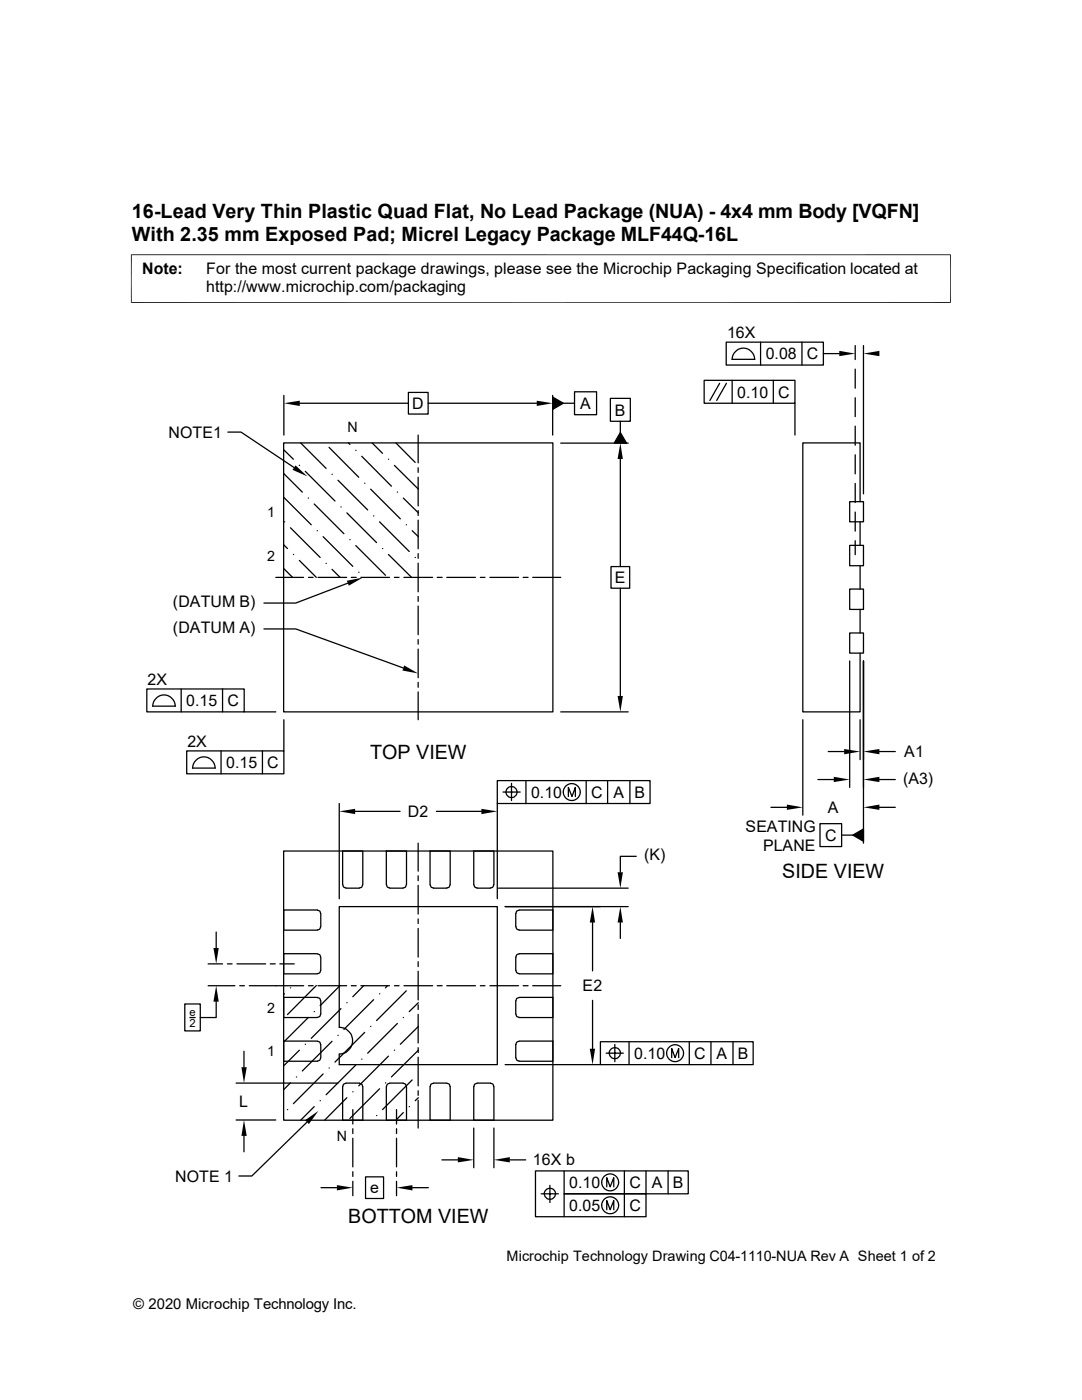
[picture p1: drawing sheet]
<svg xmlns="http://www.w3.org/2000/svg" width="216mm" height="279mm" viewBox="0 0 216 279" stroke-linecap="round" stroke-linejoin="round" font-family="sans-serif">
<g fill="none" stroke="#000" stroke-width=".25">
<path d="M56.6 78.9v7.9M81.5 78.3h3.9v4.3h-3.9zM110.3 79.2l2.1 1.3-2.1 1.2zM110.3 78.9v7.9M114.6 78.2h4.4v4.6h-4.4zM121.8 79.5h4v4.6h-4zM140.5 75.9h18.1v4.6h-18.1zM143.6 76.5l-2 3.4M144.9 68.3h19.4v4.6h-19.4zM144.9 76.5l-1.9 3.4M146 71.7h4.6a2.24 2.24 0 0 0-2.3-2.2 2.24 2.24 0 0 0-2.2 2.2M146.1 75.9v4.6"/>
<path d="M151.8 68.3v4.6M154.3 75.9v4.6M160 68.3v4.6M164.3 70.6h3.2M170.6 69v2.8M170.6 73.7v3.8M170.6 79.4v3.7M172.3 69v29.6M45.5 86.2h2.6l10.6 7.1M56.6 88.4h53.7v53.7h-53.7zM56.6 99.2l5.5 5.5M56.6 94.5l3.7 3.7"/>
<path d="M56.6 89.7l1.9 2M59.7 92.9h.1M59.8 80.5h21.7M60 88.4l5.1 5.1M60.9 94.1l5.9 5.9M61.5 99.4h.1M65.7 89.3l5.9 6M66.3 94.7h.1M67.4 95.8l6 6M69.5 88.4l.3 .3M71 89.9h.1M72.2 91.1l5.9 5.9"/>
<path d="M72.8 96.4h.1M74 97.6l5.9 5.9M74.3 88.4l2 2.1M77.5 91.7h.1M78.7 92.9l4.8 4.7M79 88.4l3.8 3.9M79.3 98.2h.1M80.5 99.4l3 3M83.4 86.8v5.6M83.4 93.3v1M83.4 95.3v5.7M85.4 80.5h21.7"/>
<path d="M111.9 88.4h13.4M112.4 80.5h2.2M123.8 86.3l1.2 2.1h-2.4zM123.8 84.1v2.2M123.8 91.6v21.5M158.6 80.5v6.3M170.6 85v3.9M170.6 90.8v3.8M170.6 96.5v3.8M55 115.2h5.6M56.6 113.5l1.8 1.7M56.6 108.7l.8 .8"/>
<path d="M56.8 104.1h.1M58 105.3l5.9 6M58.5 110.7h.1M59.7 111.8l3.4 3.4M61.6 115.2h.9M62.7 100.6l5.9 5.9M63.3 105.9h.1M63.5 115.2h5.7M64.5 107.1l5.9 5.9M65.1 112.4h.1M66.3 113.6l1.6 1.6M68 101.2h.1"/>
<path d="M69.2 102.4l5.9 5.9M69.4 116.4l-10.4 4h-6.3M69.8 107.7h.1M70.1 115.2h1M71 108.9l5.9 5.9M71.6 114.2h.1M72 115.2h5.7M74.5 103h.1M75.7 104.1l6 6M76.3 109.5h.1M77.5 110.7l4.6 4.5M78.7 115.2h.9"/>
<path d="M80.6 115.2h5.7M81.1 104.7h.1M82.3 105.9l1.2 1.2M82.8 111.3h.1M83.4 101.9v1M83.4 103.8v5.7M83.4 110.5v.9M83.4 112.4v5.7M83.4 119v1M87.2 115.2h1M89.2 115.2h5.7M95.8 115.2h1"/>
<path d="M97.7 115.2h5.8M104.4 115.2h1M106.3 115.2h5.6M121.9 113.1h3.7v4.3h-3.7zM123.8 117.4v21.5M169.5 117.6h2.8v4h-2.8zM169.5 108.8h2.8v4.1h-2.8zM169.5 100.1h2.8v4h-2.8zM170.6 102.2v3.8M170.6 107.9v2.8M171.6 100.1v-11.7h-11.4v53.7h11.4v-11.8M171.6 104.1v4.7"/>
<path d="M171.6 112.9v4.7M29.3 137.5h19.4v4.6h-19.4zM36.2 137.5v4.6M44.4 137.5v4.6M52.7 125.5h6.3l21.5 7.8M83.4 120.9v5.8M83.4 127.6v1M83.4 129.5v5.8M83.4 136.2v1M83.4 138.1v5.5M169.5 126.3h2.8v4h-2.8zM169.5 131.9v25.2"/>
<path d="M171.6 121.6v4.7M172.3 131.9v36.4M30.4 140.9h4.6M30.5 140.9a2.24 2.24 0 0 1 2.2-2.2 2.24 2.24 0 0 1 2.3 2.2M37.3 149.9h19.3v4.5h-19.3zM38.4 153.3h4.5a2.24 2.24 0 0 0-2.2-2.3 2.24 2.24 0 0 0-2.3 2.3M44.1 149.9v4.5M48.7 142.1h6.3M52.4 149.9v4.5M56.6 143.6v6.3M99.2 155.8h30.5v4.6h-30.5zM100.4 158.1h3.4"/>
<path d="M102.1 156.3v3.5M104.9 155.8v4.6M111.9 142.1h13.4M113.4 159v-1.9l.7 1.9 .7-1.9v1.9M117 155.8v4.6M121.2 155.8v4.6M125.7 155.8v4.6M160.2 143.6v19.1M163.2 155.6h3.2M165.3 150h3.1M171.6 143.6v8M175.5 150h3.1"/>
<path d="M175.5 155.6h3.1M56.6 169.8h53.7v53.8h-53.7zM67.7 160.4v19M69 177.2h2.7M70.9 161.9h8.9M72.3 176.6l-.1 .4-.5 .2M72.4 176.6v-6.8h-4v6.8l.2 .4 .4 .2M77.1 176.6v-6.8h4v6.8M77.1 176.6l.2 .4 .5 .2M77.8 177.2h2.6M81.1 176.6l-.2 .4-.5 .2M83.4 168.3v5.6"/>
<path d="M83.4 174.8v1M83.4 176.7v5.7M85.8 176.6v-6.8h4v6.8M85.9 176.6l.1 .4 .5 .2M86.5 177.2h2.7M87.1 161.9h9M89.8 176.6l-.2 .4-.4 .2M94.5 176.6v-6.8h4.1v6.8M94.6 176.6l.1 .4 .5 .2M95.2 177.2h2.7M98.5 176.6l-.2 .4-.4 .2M99.2 160.4v19"/>
<path d="M99.5 177.2h25.8M127 170.9h-3.2v3.2M153.8 161.1h3.2M163.6 164.4h4.3v4.6h-4.3zM167.9 166.7h2.3M170.2 166.7l2.1-1.3v2.5zM175.5 161.1h3.1M41.5 196.7h5.4M41.5 192.4h2.9M43.1 199.9v3.2h-3.1M43.1 186v3.2M45.4 192.4h.9"/>
<path d="M47.3 192.4h5.7M47.8 196.7h1M49.7 196.7h10.9M53.9 192.4h1M55.8 192.4h2.9M56.8 198.3l-.2 .2M58 197.1h.1M61.6 196.7h.9M63.1 196.7l-5.7 5.8M63.3 190.4l.5 .1 .2 .5M63.3 190.3h-6.7v4.1h6.7M63.3 199.1l.5 .2 .2 .4"/>
<path d="M63.3 199.1h-6.7v4h6.7M63.5 196.7h5.7M64 185l-.2 .4-.5 .2M64 182.3l-.2-.5-.5-.1-6.7-.1v4h6.7M64 193.7l-.2 .4-.5 .2M64 182.3v2.7M64 191v2.7M64 199.7v2.7M67.9 196.7l-4 4M70.1 196.7h1M72 196.7h5.7M72.6 196.7l-2.2 2.2"/>
<path d="M74.5 199.5l-5.9 5.9M75.7 198.3h.1M77.3 196.7l-.4 .4M78.7 196.7h.9M80.6 196.7h5.7M81.1 197.7l-6 6M83.4 183.4v.9M83.4 185.3v5.7M83.4 191.9v1M83.4 193.8v5.8M87.2 196.7h1M89.2 196.7h5.7"/>
<path d="M95.8 196.7h1M97.7 196.7h5.8M100.8 180.9h24.5M102.9 182.3v2.7M102.9 191v2.7M102.9 199.7v2.7M103 193.7l.1 .4 .5 .2M103 182.3l.1-.5 .5-.1 6.7-.1v4h-6.7M103 185l.1 .4 .5 .2M103.6 199.1l-.5 .2-.1 .4M103.6 199.1h6.7v4h-6.7M103.6 190.4l-.5 .1-.1 .5"/>
<path d="M103.6 190.3h6.7v4.1h-6.7M104.4 196.7h1M106.3 196.7h5.6M118.2 184.1v9.7M118.2 199.6v9.7M123.8 184.1v3.2M36.9 200.4h3.1v5.3h-3.1zM37.9 203.1h1M47.1 216.2h20.3M48.7 209.8v3.2M58 216.1l-1.4 1.4M59.1 214.9h.1"/>
<path d="M59.7 209.6l-3.1 3.1M60.9 208.4h.1M61.5 203.1l-4.9 4.9M62.7 201.9h.1M63.3 207.8l.5 .2 .2 .4M63.3 207.8h-6.7v4h6.7M63.9 219.7h.1M64 202.4l-.2 .5-.5 .1M64 211.1l-.2 .5-.5 .2M64 208.4v2.7M64.5 214.3l-6 6M65.7 213.1h.1"/>
<path d="M66.3 207.8l-6 5.9M67.4 206.6h.1M67.7 210.4a2.67 2.67 0 0 0 2.7-2.7 2.67 2.67 0 0 0-2.7-2.7v-24.1h31.5v31.6h-31.5v-2.1M68 201.3l-5.9 5.9M69 216.2l-.4 .2-.2 .4v6.8h4v-6.8M69 216.2h2.7M69.2 200.1h.1M69.2 219.1l-4.4 4.5M70.4 217.9h.1M71 212.6l-5.9 5.9M71.7 216.2l.5 .2 .1 .4M72.2 211.4h.1"/>
<path d="M72.8 206l-6 6M74 204.9h.1M75.7 217.3l-5.9 5.9M76.9 216.1h.1M77.1 216.8v6.8h4v-6.8M77.5 210.8l-5.9 5.9M77.8 216.2l-.5 .2-.2 .4M77.8 216.2h2.6M78.7 209.6h.1M79.3 204.3l-5.9 5.9M80.4 216.2l.5 .2 .2 .4M80.5 203.1h.1"/>
<path d="M82.3 215.5l-6 5.9M83.4 200.5v1M83.4 202.4v5.8M83.4 209.1v1M83.4 211v5.7M83.4 217.7v.9M83.4 219.6v5.5M83.5 200.1l-1.8 1.8M83.5 204.9l-3.6 3.5M83.5 209.6l-5.4 5.3M83.5 219.1l-.7 .6M85.8 216.8v6.8h4v-6.8"/>
<path d="M86.5 216.2l-.5 .2-.1 .4M86.5 216.2h2.7M89.2 216.2l.4 .2 .2 .4M94.5 216.8v6.8h4.1v-6.8M95.2 216.2l-.5 .2-.1 .4M95.2 216.2h2.7M97.9 216.2l.4 .2 .2 .4M100.8 212.5h19M102.9 208.4v2.7M103 211.1l.1 .5 .5 .2M103 202.4l.1 .5 .5 .1M103.6 207.8l-.5 .2-.1 .4"/>
<path d="M103.6 207.8h6.7v4h-6.7M119.8 207.9h30.5v4.6h-30.5zM120.9 210.2h3.5M121.5 210.2a1.14 1.14 0 0 1 1.2-1.1 1.14 1.14 0 0 1 1.1 1.1M121.6 210.2a1.1 1.1 0 0 0 1.1 1.1 1.1 1.1 0 0 0 1.1-1.1M122.7 208.4v3.5M125.5 207.9v4.6M134 211.1v-1.8l.7 1.8 .7-1.8v1.8M137.5 207.9v4.6M141.9 207.9v4.6M146.3 207.9v4.6M47.1 223.5h7.9"/>
<path d="M48.7 226.7v3.2M57.4 221.4h.1M61.3 223.9l-11.1 10.8h-2.5M62.7 220.9l-2.7 2.7M64.1 237h3.1M70.4 221.4v2.9M70.4 225.3v.9M70.4 227.2v5.7M70.4 233.8v1M70.4 235.8v2.8M72.9 234.9h3.6v4.3h-3.6zM75.1 222.6h.1"/>
<path d="M79.1 221.4v2.9M79.1 225.3v.9M79.1 227.2v5.7M79.1 233.8v1M79.1 235.8v2.8M80.5 222l-1.5 1.6M81.7 220.9h.1M82.3 237h3.2M88.2 231.5h3.2M94.5 225.1v7.9M98.6 225.1v7.9M101.7 231.5h3.2"/>
<path d="M108 238.3h3.4M108.6 238.3a1.14 1.14 0 0 1 1.1-1.1 1.14 1.14 0 0 1 1.2 1.1M108.6 238.3a1.1 1.1 0 0 0 1.1 1.1 1.1 1.1 0 0 0 1.1-1.1M109.7 236.6v3.4M112.6 233.7v4.6h16.3v4.5h-22.1v-9.1h30.5v4.6h-24.7v4.5M121.1 236.9v-1.9l.7 1.9 .7-1.9v1.9M124.6 233.7v9.1M128.9 233.7v4.6M133.3 233.7v4.6M121.1 241.4v-1.8l.7 1.8 .7-1.8v1.8"/>
<circle cx="102.1" cy="158.1" r="1.11"/>
<circle cx="114.1" cy="158.1" r="1.69"/>
<circle cx="134.7" cy="210.2" r="1.69"/>
<circle cx="121.8" cy="236" r="1.69"/>
<circle cx="121.8" cy="240.5" r="1.69"/>
</g>
<g fill="#000">
<path d="M56.6 80.5l3.2-.5v1zM107.1 80l3.2 .5-3.2 .5zM167.5 70l3.1 .6-3.1 .5zM172.3 70.6l3.2-.6v1.1zM59 92.9l2.3 2.2-2.9-1.3zM110.3 79.2l2.1 1.3-2.1 1.2zM123.8 88.4l.5 3.2h-1.1zM123.8 86.3l1.2 2.1h-2.4zM69.2 115.9l3.2-.6-2.8 1.6zM80.6 132.8l2.8 1.6-3.1-.6zM123.2 138.9h1.1l-.5 3.2zM166.4 155l3.1 .6-3.1 .5z"/>
<path d="M168.4 149.5l3.2 .5-3.2 .5zM172.3 150l3.2-.5v1zM172.3 155.6l3.2-.6v1.1zM67.7 161.9l3.2-.5v1.1zM96.1 161.4l3.1 .5-3.1 .6zM123.2 174.1h1.1l-.5 3.1zM157 160.6l3.2 .5-3.2 .5zM170.2 166.7l2.1-1.3v2.5zM172.3 161.1l3.2-.5v1zM42.6 189.2h1l-.5 3.2zM43.1 196.7l.5 3.2h-1zM118.2 180.9l.5 3.2h-1z"/>
<path d="M123.8 180.9l.5 3.2h-1.1zM48.2 213h1l-.5 3.2zM117.7 209.3h1l-.5 3.2zM48.7 223.5l.5 3.2h-1zM60.9 223.6l2.6-1.9-1.9 2.6zM67.2 236.5l3.2 .5-3.2 .6zM79.1 237l3.2-.5v1.1zM91.4 230.9l3.1 .6-3.1 .5zM98.6 231.5l3.1-.6v1.1z"/>
</g>
<path d="M26.1 50.8h163.6M26.2 50.8v9.7M189.7 50.8v9.7M26.1 60.4h163.6" fill="none" stroke="#000" stroke-width=".2"/>
<g font-size="3.9">
<text x="26.3" y="43.5">16-Lead Very Thin Plastic Quad Flat, No Lead Package (NUA) - 4x4 mm Body [VQFN]</text>
<text x="26.3" y="48">With 2.35 mm Exposed Pad; Micrel Legacy Package MLF44Q-16L</text>
<text x="73.8" y="151.4">TOP VIEW</text>
<text x="156.1" y="175.2">SIDE VIEW</text>
<text x="69.5" y="244">BOTTOM VIEW</text>
</g>
<g font-size="3.2">
<text x="28.4" y="54.6">Note:</text>
<text x="41.1" y="54.6">For the most current package drawings, please see the Microchip Packaging Specification located at</text>
<text x="41.1" y="58.3">http://www.microchip.com/packaging</text>
<text x="145.1" y="67.5">16X</text>
<text x="152.8" y="71.7">0.08</text>
<text x="161" y="71.7">C</text>
<text x="82.3" y="81.6">D</text>
<text x="115.8" y="81.6">A</text>
<text x="122.7" y="82.9">B</text>
<text x="147.1" y="79.3">0.10</text>
<text x="155.3" y="79.3">C</text>
<text x="33.6" y="87.4">NOTE1</text>
<text x="122.7" y="116.4">E</text>
<text x="34.5" y="121.2">(DATUM B)</text>
<text x="34.5" y="126.3">(DATUM A)</text>
<text x="29.5" y="136.7">2X</text>
<text x="37.2" y="140.9">0.15</text>
<text x="45.4" y="140.9">C</text>
<text x="37.4" y="149.1">2X</text>
<text x="45.1" y="153.3">0.15</text>
<text x="53.3" y="153.3">C</text>
<text x="180.4" y="151.1">A1</text>
<text x="106" y="159.2">0.10</text>
<text x="117.9" y="159.2">C</text>
<text x="122.4" y="159.2">A</text>
<text x="126.6" y="159.2">B</text>
<text x="180.2" y="156.4">(A3)</text>
<text x="81.4" y="163.1">D2</text>
<text x="148.8" y="166">SEATING</text>
<text x="164.6" y="167.8">C</text>
<text x="165.2" y="162.3">A</text>
<text x="128.5" y="171.7">(K)</text>
<text x="152.3" y="169.8">PLANE</text>
<text x="116.2" y="197.9">E2</text>
<text x="126.5" y="211.3">0.10</text>
<text x="138.5" y="211.3">C</text>
<text x="143" y="211.3">A</text>
<text x="147.2" y="211.3">B</text>
<text x="47.8" y="221">L</text>
<text x="106.3" y="232.6">16X b</text>
<text x="34.9" y="235.8">NOTE 1</text>
<text x="73.9" y="238.2">e</text>
<text x="113.6" y="237.1">0.10</text>
<text x="125.6" y="237.1">C</text>
<text x="130" y="237.1">A</text>
<text x="134.2" y="237.1">B</text>
<text x="113.6" y="241.7">0.05</text>
<text x="125.6" y="241.7">C</text>
</g>
<text font-size="3" x="26.6" y="261.3">© 2020 Microchip Technology Inc.</text>
<text font-size="2.9" x="101.1" y="251.6">Microchip Technology Drawing C04-1110-NUA Rev A Sheet 1 of 2</text>
<g font-size="2.8">
<text x="69.3" y="86.2">N</text>
<text x="53.3" y="103.2">1</text>
<text x="53.3" y="111.9">2</text>
<text x="53.3" y="202.1">2</text>
<text x="53.3" y="210.8">1</text>
<text x="67.2" y="227.8">N</text>
</g>
<g font-size="2.2">
<text x="37.8" y="202.8">e</text>
<text x="37.8" y="204.9">2</text>
</g>
</svg>
